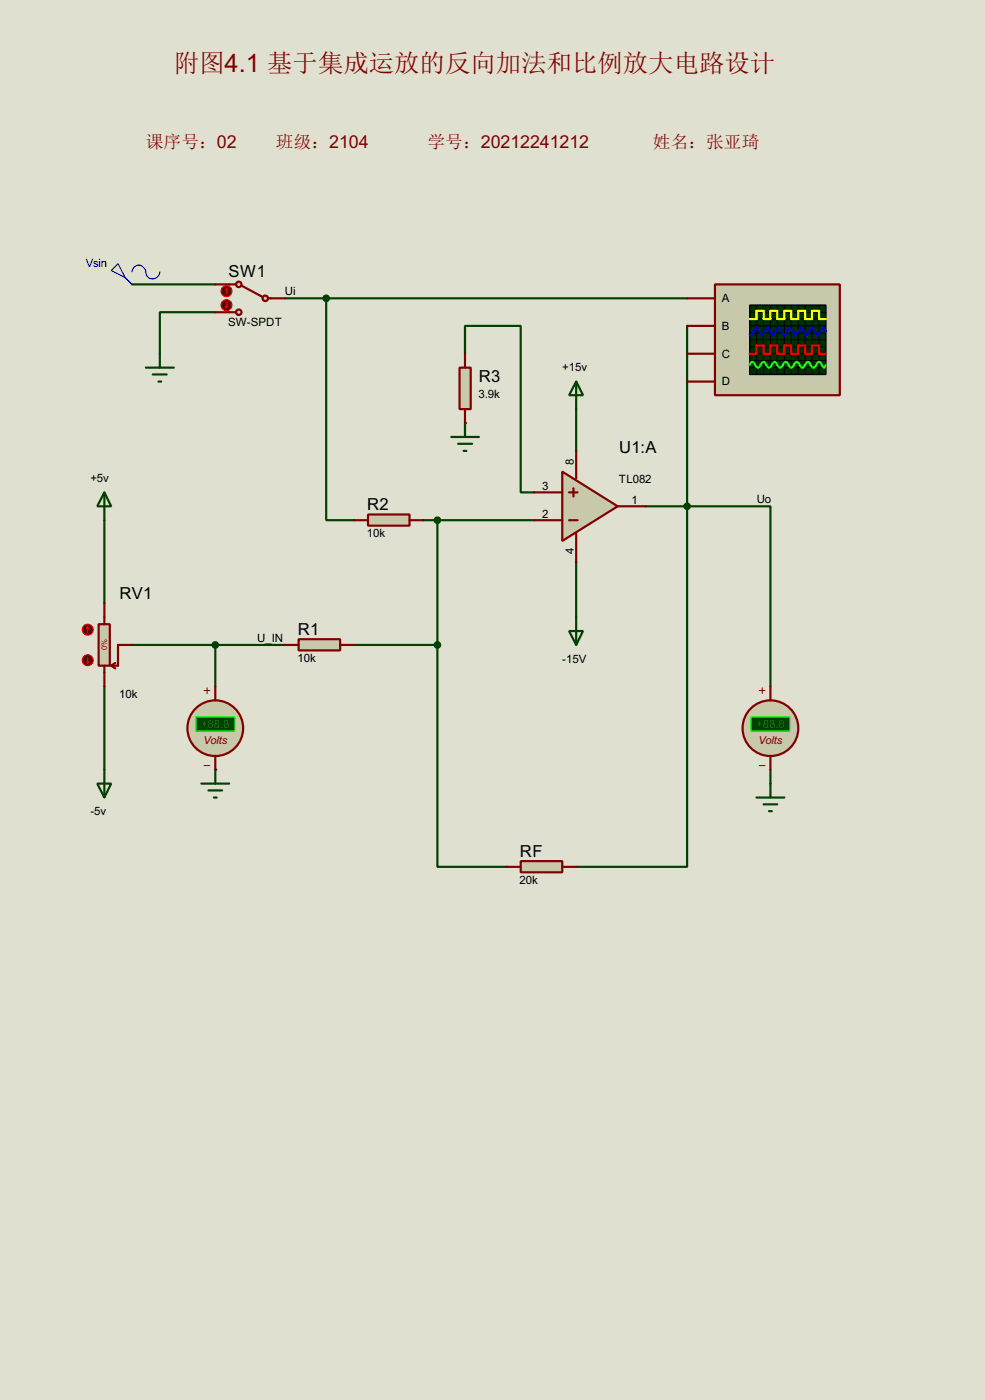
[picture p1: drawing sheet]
<svg xmlns="http://www.w3.org/2000/svg" width="180mm" height="256mm" viewBox="0 0 180 256" stroke-linecap="round" stroke-linejoin="round" font-family="sans-serif">
<path d="M0 0h180.3v256.5h-180.3z" fill="#e0e0d0"/>
<path d="M24.2 52.1h15.2M39.4 57.2h-10.1v7.6" fill="none" stroke="#004000" stroke-width=".4"/>
<circle cx="85.1" cy="77.5" r=".2" fill="#004000"/>
<path d="M19.1 95.3v15.2M64.8 118.2h15.3v40.6h12.7M19.1 125.8v15.2M141 141v2.6" fill="none" stroke="#004000" stroke-width=".4"/>
<circle cx="39.4" cy="141" r=".2" fill="#004000"/>
<g fill="none" stroke="#004000" stroke-width=".4">
<path d="M52.1 54.7h73.7M59.7 54.7v40.6h5.1M125.8 59.7v33.1M85.1 64.8v-5.1h10.2v30.5h2.5M105.5 75v7.6M77.5 95.3h20.3M80.1 95.3v22.9M118.2 92.8h7.6M125.8 92.8h15.2v33M125.8 92.8v66h-20.3M24.2 118.2h27.9M39.4 118.2v7.6"/>
<path d="M105.5 102.9v10.2"/>
</g>
<path d="M54.7 117.1h7.6v2.1h-7.6z" fill="#c8c8aa" stroke="#800000" stroke-width=".4"/>
<path d="M52.1 118.2h2.6M62.3 118.2h2.5" fill="none" stroke="#800000" stroke-width=".4"/>
<path d="M67.4 94.3h7.6v2h-7.6z" fill="#c8c8aa" stroke="#800000" stroke-width=".4"/>
<path d="M64.8 95.3h2.6M75 95.3h2.5" fill="none" stroke="#800000" stroke-width=".4"/>
<circle cx="48.5" cy="54.7" r=".5" fill="#c8c8aa" stroke="#800000" stroke-width=".4"/>
<path d="M49.1 54.7h.5" fill="none" stroke="#800000" stroke-width=".4"/>
<circle cx="43.7" cy="52.1" r=".5" fill="#c8c8aa" stroke="#800000" stroke-width=".4"/>
<path d="M42 52.1h1.2M44.3 52.4l3.8 2" fill="none" stroke="#800000" stroke-width=".4"/>
<circle cx="43.7" cy="57.2" r=".5" fill="#c8c8aa" stroke="#800000" stroke-width=".4"/>
<path d="M39.4 57.2h3.8M39.4 52.1h2.6M49.6 54.7h2.5" fill="none" stroke="#800000" stroke-width=".4"/>
<circle cx="41.4" cy="55.9" r="1" fill="#400000" stroke="#f00" stroke-width=".2"/>
<path d="M41.2 56.2l.3 .2M41.5 55.4v1M41.7 56.2l-.2 .2" fill="none" stroke="#f00" stroke-width=".2"/>
<circle cx="41.4" cy="53.4" r="1" fill="#400000" stroke="#f00" stroke-width=".2"/>
<path d="M41.5 52.9l.2 .2M41.5 52.9l-.3 .2M41.5 52.9v1" fill="none" stroke="#f00" stroke-width=".2"/>
<path d="M130.9 52.1h22.8v20.3h-22.8z" fill="#c8c8aa" stroke="#800000" stroke-width=".4"/>
<path d="M137.2 55.9h14v12.7h-14z" fill="#003000" stroke="#000" stroke-width=".25"/>
<g fill="none" stroke="#000" stroke-width=".18">
<path d="M137.2 59.7h14M137.2 57.2h14M137.2 58.5h14M138.5 55.9v12.7M139.8 55.9v12.7M141 55.9v12.7M142.3 55.9v12.7M143.6 55.9v12.7M144.8 55.9v12.7M146.1 55.9v12.7M147.4 55.9v12.7M148.6 55.9v12.7"/>
<path d="M149.9 55.9v12.7M137.2 61h14M137.2 63.6h14M137.2 64.8h14M137.2 66.1h14M137.2 67.4h14M137.2 62.3h14"/>
</g>
<path d="M137.2 58.5h1.3v-1.5h1.3v1.5h1.2v-1.5h1.3v1.5h1.3v-1.5h1.2v1.5h1.3v-1.5h1.3v1.5h1.2v-1.5h1.3v1.5h1.3" fill="none" stroke="#ff0" stroke-width=".4"/>
<path d="M137.2 64.8h1.3v-1.5h1.3v1.5h1.2v-1.5h1.3v1.5h1.3v-1.5h1.2v1.5h1.3v-1.5h1.3v1.5h1.2v-1.5h1.3v1.5h1.3" fill="none" stroke="#f00" stroke-width=".4"/>
<path d="M151.2 60.8l-.5-.8-1 1.5-1.1-1.5-1 1.5-1-1.5-1 1.5-1-1.5-1 1.5-1.1-1.5-1 1.5-1-1.5-1 1.5-1-1.5-1 1.5-.3-.2" fill="none" stroke="#00f" stroke-width=".4"/>
<path d="M137.2 66.9l.2-.5 .3-.1 .3 .1 .5 .8 .2 .2 .3-.2 .5-.8 .3-.1 .2 .1 .5 .8 .3 .2 .2-.2 .5-.8 .3-.1 .2 .1 .3 .5a.54 .54 0 0 0 .7 .3l.5-.8 .3-.1 .3 .1 .4 .8 .3 .2 .3-.2 .5-.8 .3-.1 .2 .1 .5 .8 .3 .2 .2-.2 .5-.8 .3-.1 .2 .1 .5 .8a.6 .6 0 0 0 .9-.5l.4-.4 .3 .1 .4 .8 .3 .2 .3-.5" fill="none" stroke="#0f0" stroke-width=".4"/>
<path d="M125.8 54.7h5.1M125.8 59.7h5.1M125.8 64.8h5.1M125.8 69.9h5.1" fill="none" stroke="#800000" stroke-width=".4"/>
<path d="M20.4 49.6l1.2-1.3 1.3 2.6zM22.9 50.9l1.3 1.2M24.2 49.8a1.28 1.28 0 0 1 1.2-1.3 1.28 1.28 0 0 1 1.3 1.3 1.28 1.28 0 0 0 1.3 1.3 1.28 1.28 0 0 0 1.3-1.3" fill="none" stroke="#0000c0" stroke-width=".2"/>
<path d="M26.7 67.4h5.1M28 68.6h2.5M29 69.9h.5M29.3 64.8v2.6M85.1 77.5v2.6M82.6 80.1h5.1M83.9 81.3h2.5M84.9 82.6h.5M104.2 115.6h2.5l-1.2 2.6zM105.5 113.1v5.1" fill="none" stroke="#004000" stroke-width=".4"/>
<path d="M84.1 67.4h2.1v7.6h-2.1z" fill="#c8c8aa" stroke="#800000" stroke-width=".4"/>
<path d="M85.1 64.8v2.6M85.1 75v2.5" fill="none" stroke="#800000" stroke-width=".4"/>
<circle cx="80" cy="118.2" r=".5" fill="#004000" stroke="#004000" stroke-width=".4"/>
<path d="M95.3 157.8h7.6v2h-7.6z" fill="#c8c8aa" stroke="#800000" stroke-width=".4"/>
<path d="M92.8 158.8h2.5M102.9 158.8h2.6" fill="none" stroke="#800000" stroke-width=".4"/>
<path d="M18.1 114.4h2v7.6h-2z" fill="#c8c8aa" stroke="#800000" stroke-width=".4"/>
<path d="M19.1 110.5v3.9M24.2 118.2h-2.6v3.8h-1.2M19.1 122v3.8M20.4 122l.7 .5M21.1 121.5l-.7 .5" fill="none" stroke="#800000" stroke-width=".4"/>
<circle cx="16" cy="115.4" r="1" fill="#400000" stroke="#f00" stroke-width=".2"/>
<path d="M16.1 114.9l-.3 .2M16.1 114.9l.2 .2M16.1 114.9v1" fill="none" stroke="#f00" stroke-width=".2"/>
<circle cx="16" cy="121" r="1" fill="#400000" stroke="#f00" stroke-width=".2"/>
<path d="M15.8 121.2l.3 .3M16.1 120.5v1M16.3 121.2l-.2 .3" fill="none" stroke="#f00" stroke-width=".2"/>
<path d="M19.1 90.2l1.3 2.6h-2.6zM19.1 90.2v5.1M17.8 143.6h2.6l-1.3 2.5zM19.1 141v5.1M138.5 146.1h5.1M139.8 147.4h2.5M140.8 148.6h.5M141 143.6v2.5" fill="none" stroke="#004000" stroke-width=".4"/>
<circle cx="141" cy="133.4" r="5.1" fill="#c8c8aa" stroke="#800000" stroke-width=".4"/>
<path d="M139 126.5h1M139.5 126v1.1M139 140.3h1" fill="none" stroke="#800000" stroke-width=".18"/>
<path d="M137.5 131.4h7.1v2.5h-7.1z" fill="#004000" stroke="#0f0" stroke-width=".2"/>
<path d="M141 125.8v2.5M141 138.5v2.5" fill="none" stroke="#800000" stroke-width=".4"/>
<path d="M36.9 143.6h5.1M38.2 144.8h2.5M39.2 146.1h.5M39.4 141v2.6" fill="none" stroke="#004000" stroke-width=".4"/>
<circle cx="39.4" cy="133.4" r="5.1" fill="#c8c8aa" stroke="#800000" stroke-width=".4"/>
<path d="M37.4 126.5h1M37.9 126v1.1M37.4 140.3h1" fill="none" stroke="#800000" stroke-width=".18"/>
<path d="M35.9 131.4h7.1v2.5h-7.1z" fill="#004000" stroke="#0f0" stroke-width=".2"/>
<path d="M39.4 125.8v2.5M39.4 138.5v2.5" fill="none" stroke="#800000" stroke-width=".4"/>
<circle cx="39.4" cy="118.2" r=".5" fill="#004000" stroke="#004000" stroke-width=".4"/>
<path d="M102.9 86.4l10.2 6.4-10.2 6.3z" fill="#c8c8aa" stroke="#800000" stroke-width=".4"/>
<path d="M97.8 95.3h5.1M97.8 90.2h5.1M104.2 95.3h1.5M104.2 90.2h1.5M105 89.5v1.5M105.5 82.6v5.1M105.5 97.8v5.1M113.1 92.8h5.1" fill="none" stroke="#800000" stroke-width=".4"/>
<g fill="#004000" stroke="#004000" stroke-width=".4">
<circle cx="80" cy="95.3" r=".5"/>
<circle cx="125.7" cy="92.8" r=".5"/>
<circle cx="59.7" cy="54.7" r=".5"/>
</g>
<path d="M105.5 69.9l1.2 2.5h-2.5zM105.5 69.9v5.1" fill="none" stroke="#004000" stroke-width=".4"/>
<text font-size="4.7" fill="#800000" x="31.8" y="13.1">附图4.1 基于集成运放的反向加法和比例放大电路设计</text>
<g font-size="3.4">
<text x="41.8" y="50.8">SW1</text>
<text x="87.7" y="69.9">R3</text>
<text x="113.3" y="83.1">U1:A</text>
<text x="67.2" y="93.5">R2</text>
<text x="21.9" y="109.7">RV1</text>
<text x="54.5" y="116.3">R1</text>
<text x="95.2" y="157">RF</text>
</g>
<g font-size="3.3" fill="#800000">
<text x="26.7" y="27.1">课序号：02</text>
<text x="50.5" y="27.1">班级：2104</text>
<text x="78.3" y="27.1">学号：20212241212</text>
<text x="119.5" y="27.1">姓名：张亚琦</text>
</g>
<text font-size="2.4" fill="#0000c0" x="15.7" y="49">Vsin</text>
<g font-size="2.4">
<text x="41.8" y="59.8">SW-SPDT</text>
<text x="52.1" y="54">Ui</text>
<text x="132.1" y="55.4">A</text>
<text x="132.1" y="60.4">B</text>
<text x="132.1" y="65.5">C</text>
<text x="102.9" y="68.1">+15v</text>
<text x="132.1" y="70.6">D</text>
<text x="87.6" y="72.9">3.9k</text>
<text x="16.6" y="88.4">+5v</text>
<text x="99.2" y="89.8">3</text>
<text x="105.1" y="85.1" transform="rotate(-90 105.1 85.1)">8</text>
<text x="113.3" y="88.5">TL082</text>
<text x="99.2" y="94.9">2</text>
<text x="115.6" y="92.4">1</text>
<text x="138.5" y="92.2">Uo</text>
<text x="67.2" y="98.4">10k</text>
<text x="105.1" y="101.5" transform="rotate(-90 105.1 101.5)">4</text>
<text x="47" y="117.6">U_IN</text>
<text x="54.5" y="121.3">10k</text>
<text x="102.9" y="121.4">-15V</text>
<text x="21.8" y="127.9">10k</text>
<text x="16.6" y="149.3">-5v</text>
<text x="95.1" y="161.9">20k</text>
</g>
<g font-size="2.4" fill="#008000">
<text x="36.8" y="133.3">+88.8</text>
<text x="138.4" y="133.3">+88.8</text>
</g>
<g font-size="2.3" fill="#800000">
<text x="37.2" y="136.3">Volts</text>
<text x="138.8" y="136.3">Volts</text>
</g>
<text font-size="1.6" fill="#c00000" x="19.6" y="119.2" transform="rotate(-90 19.6 119.2)">0%</text>
</svg>
